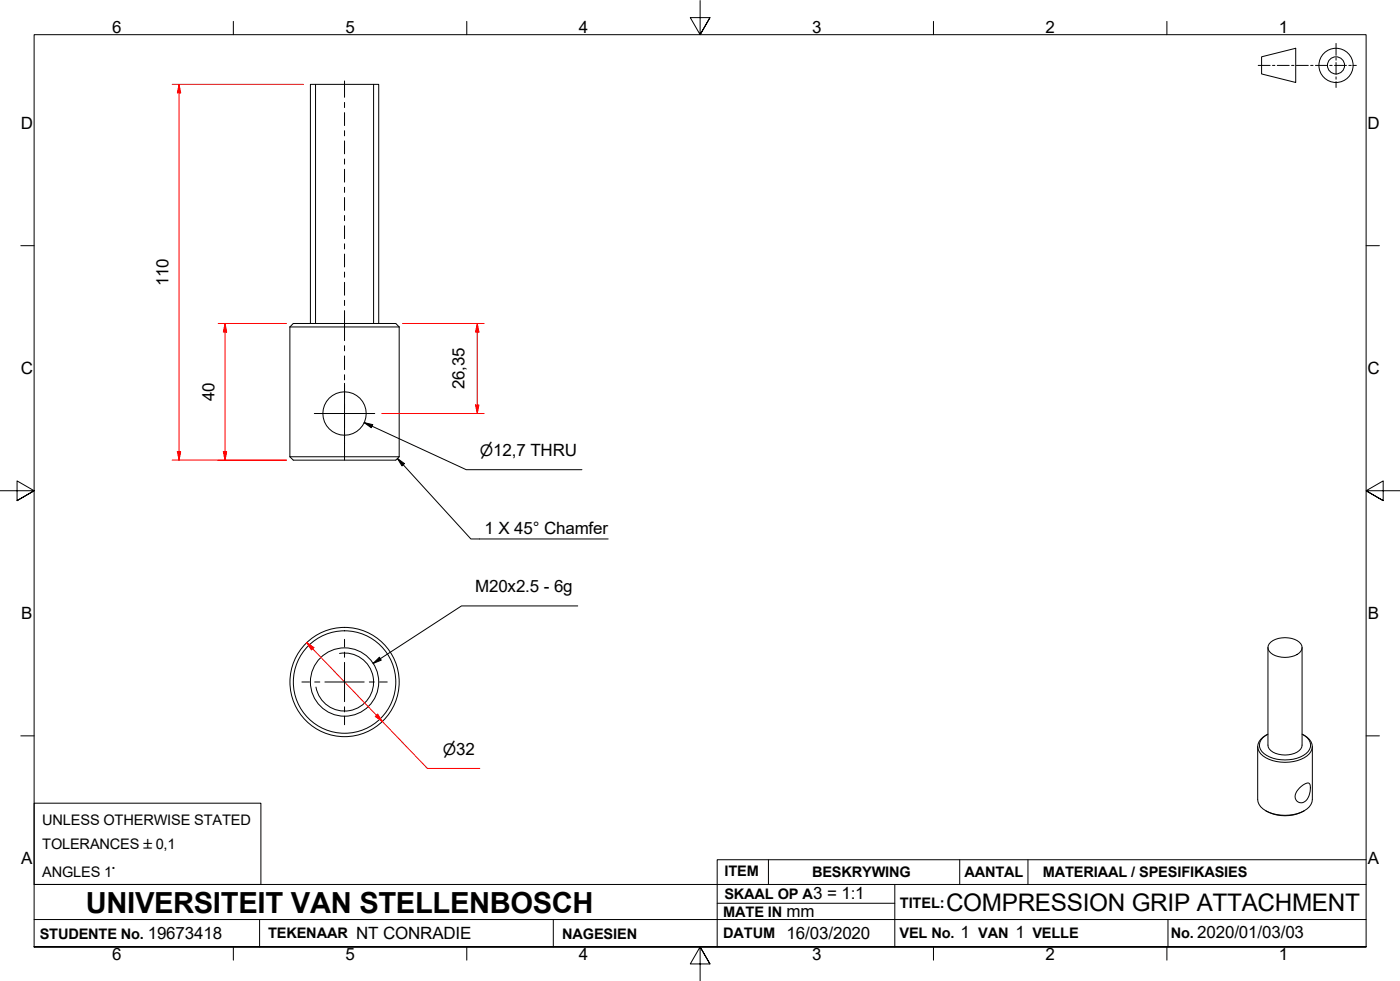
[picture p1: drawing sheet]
<svg xmlns="http://www.w3.org/2000/svg" width="410mm" height="287mm" viewBox="0 0 410 287" stroke-linecap="round" stroke-linejoin="round" font-family="sans-serif">
<!-- layer: Threads(ISO) -->
<path d="M92.4 24.7v70M109.4 24.7v70M99.4 191.3a8.5 8.5 0 0 1 9.9 6.9 8.5 8.5 0 0 1-6.9 9.8 8.5 8.5 0 0 1-9.9-6.9" fill="none" stroke="#000" stroke-width=".29"/>
<!-- layer: Visible Edges(ISO) -->
<g fill="none" stroke="#000" stroke-width=".29">
<path d="M84.9 95.7l1-1h30l1 1M84.9 95.7h32M84.9 95.7v38M90.9 94.7v-70h20v70M116.9 95.7v38M84.9 133.7h32M84.9 133.7l1 1h30l1-1M371.3 189.5v28.6a3.4 3.4 0 0 0 3.1 2.7 6.8 6.8 0 0 0 6.5-1.6l.4-1.1v-28.6M372.1 188a7.1 7.1 0 0 1 8.8 .4 2.09 2.09 0 0 1-1.1 3.2 7.1 7.1 0 0 1-8.2-.9 1.88 1.88 0 0 1 .5-2.7zM368.3 218.5v15.6a4.5 4.5 0 0 0 3.3 3.7 11.7 11.7 0 0 0 11.8-1.7l.8-1.3 .1-.7v-15.6M370.9 215.1a3.5 3.5 0 0 0-1.8 5.5 11.4 11.4 0 0 0 14.3 0 3.3 3.3 0 0 0-1.5-5.3l-.3-.2M371.3 214.9a3.4 3.4 0 0 0-2.2 4.4 8.2 8.2 0 0 0 7.2 3.2 8.1 8.1 0 0 0 7.2-3.2 3.3 3.3 0 0 0-2.2-4.4"/>
<path d="M370.6 237.3a11.5 11.5 0 0 0 11.3 0M380.5 230.6l1.4-1a1.03 1.03 0 0 1 1.4-.3 1.03 1.03 0 0 1 .4 1.3 4 4 0 0 1-2.7 4.4 1.99 1.99 0 0 1-1.8-1.3 1.99 1.99 0 0 1 .5-2.1z"/>
<circle cx="100.9" cy="121" r="6.3"/>
<circle cx="100.9" cy="199.6" r="16"/>
<circle cx="100.9" cy="199.6" r="15"/>
<circle cx="100.9" cy="199.6" r="10"/>
</g>
<!-- layer: Border_0 -->
<g fill="none" stroke="#000" stroke-width=".29">
<path d="M68.3 6.3v3.9M136.7 6.3v3.9M205 .2v10l-2.9-5h5.8l-2.9 5 2.9-5M273.3 6.3v3.9M341.7 6.3v3.9M6.1 71.9h3.9M400 71.9h3.9M0 143.7h10l-5-2.9v5.8l5-2.9-5 2.9M410 143.7h-10l5-2.9v5.8l-5-2.9 5 2.9M6.1 215.4h3.9M400 215.4h3.9M10 277.2v-267h390v267h-390h390"/>
<path d="M68.3 277.2v3.9M136.7 277.2v3.9M273.3 277.2v3.9M341.7 277.2v3.9M207.9 282.2l-2.9-5 2.9 5h-5.8l2.9-5v10"/>
</g>
<!-- layer: Sketch Geometry(ISO) -->
<path d="M10 258.9h390M225 251.7v7.2M262 258.9v18.3M281 251.7v7.2M301 251.7v7.2M400 251.7h-190v25.5M10 277.2h390M10 269.2h390M76 269.2v8M162 269.2v8M210 264.4h52M342 269.2v8" fill="none" stroke="#000" stroke-width=".29"/>
<!-- layer: Dimensions(ISO) -->
<path d="M52.4 132.2v2.5" fill="none" stroke="#f00" stroke-width=".29"/>
<path d="M51.9 132.2h1l-.5 2.5z" fill-rule="evenodd" fill="#f00"/>
<path d="M52.4 24.7v2.5M51.9 132.2h1l-.5 2.5z" fill="none" stroke="#f00" stroke-width=".29"/>
<path d="M52.4 24.7l.5 2.5h-1z" fill-rule="evenodd" fill="#f00"/>
<path d="M50.4 24.7h38.5M52.4 24.7l.5 2.5h-1zM52.4 27.2v105M50.4 134.7h33.5M110.2 209.4l1.8 1.8" fill="none" stroke="#f00" stroke-width=".29"/>
<path d="M109.9 209.7l.7-.7 1.4 2.2z" fill-rule="evenodd" fill="#f00"/>
<path d="M89.8 188.1l1.7 1.8M109.9 209.7l.7-.7 1.4 2.2z" fill="none" stroke="#f00" stroke-width=".29"/>
<path d="M89.8 188.1l2.1 1.5-.7 .6z" fill-rule="evenodd" fill="#f00"/>
<path d="M65.9 94.7v2.5M89.8 188.1l2.1 1.5-.7 .6zM91.5 189.9l18.7 19.5M112 211.2l13.1 13.7h15.4" fill="none" stroke="#f00" stroke-width=".29"/>
<!-- layer: Symbols(ISO) -->
<path d="M106.6 123.7l2.5 .6-.4 .9zM106.6 123.7l29.9 13.8h33.9M169.2 177.4h-34.1l-25.8 16.8M109.3 194.2l1.8-1.8 .5 .8z" fill="none" stroke="#000" stroke-width=".29"/>
<g fill="#000">
<path d="M106.6 123.7l2.5 .6-.4 .9z" fill-rule="evenodd"/>
<path d="M109.3 194.2l1.8-1.8 .5 .8z" fill-rule="evenodd"/>
</g>
<!-- layer: Sketch Geometry(ISO) -->
<g fill="none" stroke="#000" stroke-width=".29">
<path d="M368.4 19.1h3.5M369.4 16.6l10-2.5v10l-10-2.5zM372.6 19.1h.7M374 19.1h3.5M378.2 19.1h.7M379.6 19.1h3.5M383.8 19.1h.7M385.2 19.1h3.5M389.4 19.1h.7M390.8 19.1h3.5M391.2 12.7v3.5M391.2 16.9v.7"/>
<path d="M391.2 18.3v3.5M394.9 19.1h.7M396.3 19.1h.9M391.2 22.5v.7M391.2 23.9v1.7M10 235.1h66.4v23.8h-66.4z"/>
<circle cx="391.2" cy="19.1" r="5"/>
<circle cx="391.2" cy="19.1" r="2.51"/>
</g>
<!-- layer: Center Mark(ISO) -->
<path d="M100.9 112.2v17.7M92 121h17.7M88.4 199.6h2.2M92.1 199.6h1.5M95.1 199.6h11.5M100.9 187.1v2.3M100.9 190.9v1.5M100.9 193.9v11.5M108.1 199.6h1.5M111.1 199.6h2.3M100.9 206.9v1.5M100.9 209.9v2.2" fill="none" stroke="#000" stroke-width=".29"/>
<!-- layer: Centerline(ISO) -->
<g fill="none" stroke="#000" stroke-width=".29">
<path d="M100.9 23.7v4.8M100.9 30v1.5M100.9 33v3.8M100.9 38.3v1.5M100.9 41.2v3.8M100.9 46.5v1.5M100.9 49.5v3.8M100.9 54.8v1.5M100.9 57.8v3.8M100.9 63.1v1.5M100.9 66.1v3.8M100.9 71.4v1.5"/>
<path d="M100.9 74.4v3.7M100.9 79.6v1.5M100.9 82.6v3.8M100.9 87.9v1.5M100.9 90.9v8.8M100.9 101.2v1.5M100.9 104.2v4M100.9 109.7v1.5M100.9 112.7v4M100.9 118.2v1.5M100.9 121.2v4M100.9 126.7v1.5"/>
<path d="M100.9 129.7v5"/>
</g>
<!-- layer: Dimensions(ISO) -->
<path d="M65.9 94.7l.5 2.5h-1z" fill-rule="evenodd" fill="#f00"/>
<path d="M65.9 94.7l.5 2.5h-1zM65.9 132.2v2.5" fill="none" stroke="#f00" stroke-width=".29"/>
<path d="M65.4 132.2h1l-.5 2.5z" fill-rule="evenodd" fill="#f00"/>
<path d="M63.9 94.7h20M65.9 97.2v35M139.7 94.7v2.5M63.9 134.7h20M65.4 132.2h1l-.5 2.5z" fill="none" stroke="#f00" stroke-width=".29"/>
<path d="M139.7 94.7l.5 2.5h-1z" fill-rule="evenodd" fill="#f00"/>
<path d="M139.7 94.7l.5 2.5h-1zM139.7 118.5v2.5" fill="none" stroke="#f00" stroke-width=".29"/>
<path d="M139.2 118.5h1l-.5 2.5z" fill-rule="evenodd" fill="#f00"/>
<path d="M117.9 94.7h23.8M139.7 97.2v21.3M139.2 118.5h1l-.5 2.5zM111.7 121h30" fill="none" stroke="#f00" stroke-width=".29"/>
<!-- layer: Symbols(ISO) -->
<path d="M116.4 134.2l2 1.5-.7 .7zM116.4 134.2l21.5 23.6h40.2" fill="none" stroke="#000" stroke-width=".29"/>
<path d="M116.4 134.2l2 1.5-.7 .7z" fill-rule="evenodd" fill="#000"/>
<text font-size="8.5" x="25.1" y="267.1">UNIVERSITEIT VAN STELLENBOSCH</text>
<text font-size="7.1" x="277" y="266.7">COMPRESSION GRIP ATTACHMENT</text>
<g font-size="5">
<text x="32.8" y="9.8">6</text>
<text x="101.1" y="9.8">5</text>
<text x="169.5" y="9.8">4</text>
<text x="237.8" y="9.8">3</text>
<text x="306.1" y="9.8">2</text>
<text x="374.5" y="9.8">1</text>
<text x="6.1" y="37.8">D</text>
<text x="400.4" y="37.8">D</text>
<text x="49.4" y="83.8" transform="rotate(-90 49.4 83.8)">110</text>
<text x="6.1" y="109.5">C</text>
<text x="136" y="114" transform="rotate(-90 136 114)">26,35</text>
<text x="400.4" y="109.5">C</text>
<text x="62.8" y="117.4" transform="rotate(-90 62.8 117.4)">40</text>
<text x="141.9" y="156.2">1 X 45° Chamfer</text>
<text x="139.1" y="173.3">M20x2.5 - 6g</text>
<text x="6.2" y="181.3">B</text>
<text x="400.5" y="181.3">B</text>
<text x="6.2" y="253">A</text>
<text x="400.5" y="253">A</text>
<text x="238.1" y="263.3">3 = 1:1</text>
<text x="230.3" y="268.4">mm</text>
<text x="43.2" y="274.9">19673418</text>
<text x="104.3" y="274.8">NT CONRADIE</text>
<text x="230.3" y="274.8">16/03/2020</text>
<text x="281.3" y="274.6">1</text>
<text x="297.4" y="274.7">1</text>
<text x="350.5" y="274.7">2020/01/03/03</text>
<text x="32.8" y="281.1">6</text>
<text x="101.1" y="281.1">5</text>
<text x="169.5" y="281.1">4</text>
<text x="237.8" y="281.1">3</text>
<text x="306.1" y="281.1">2</text>
<text x="374.5" y="281.1">1</text>
</g>
<g font-size="4.6">
<text x="140.5" y="133.6">⌀12,7 THRU</text>
<text x="129.6" y="221">⌀32</text>
</g>
<g font-size="4.3">
<text x="12.4" y="241.5">UNLESS OTHERWISE STATED</text>
<text x="12.4" y="248.4">TOLERANCES ±0,1</text>
<text x="12.4" y="256.6">ANGLES 1°</text>
<text x="212.2" y="256.5">ITEM</text>
<text x="237.8" y="256.7">BESKRYWING</text>
<text x="282.4" y="256.9">AANTAL</text>
<text x="305.4" y="256.9">MATERIAAL / SPESIFIKASIES</text>
<text x="212.1" y="263">SKAAL OP A</text>
<text x="211.8" y="268.4">MATE IN</text>
<text x="263.5" y="265.7">TITEL:</text>
<text x="11.6" y="274.8">STUDENTE No.</text>
<text x="78.5" y="274.6">TEKENAAR</text>
<text x="164.6" y="274.8">NAGESIEN</text>
<text x="211.8" y="274.6">DATUM</text>
<text x="263.4" y="274.5">VEL No.</text>
<text x="286.4" y="274.5">VAN</text>
<text x="302.3" y="274.5">VELLE</text>
<text x="342.8" y="274.5">No.</text>
</g>
</svg>
